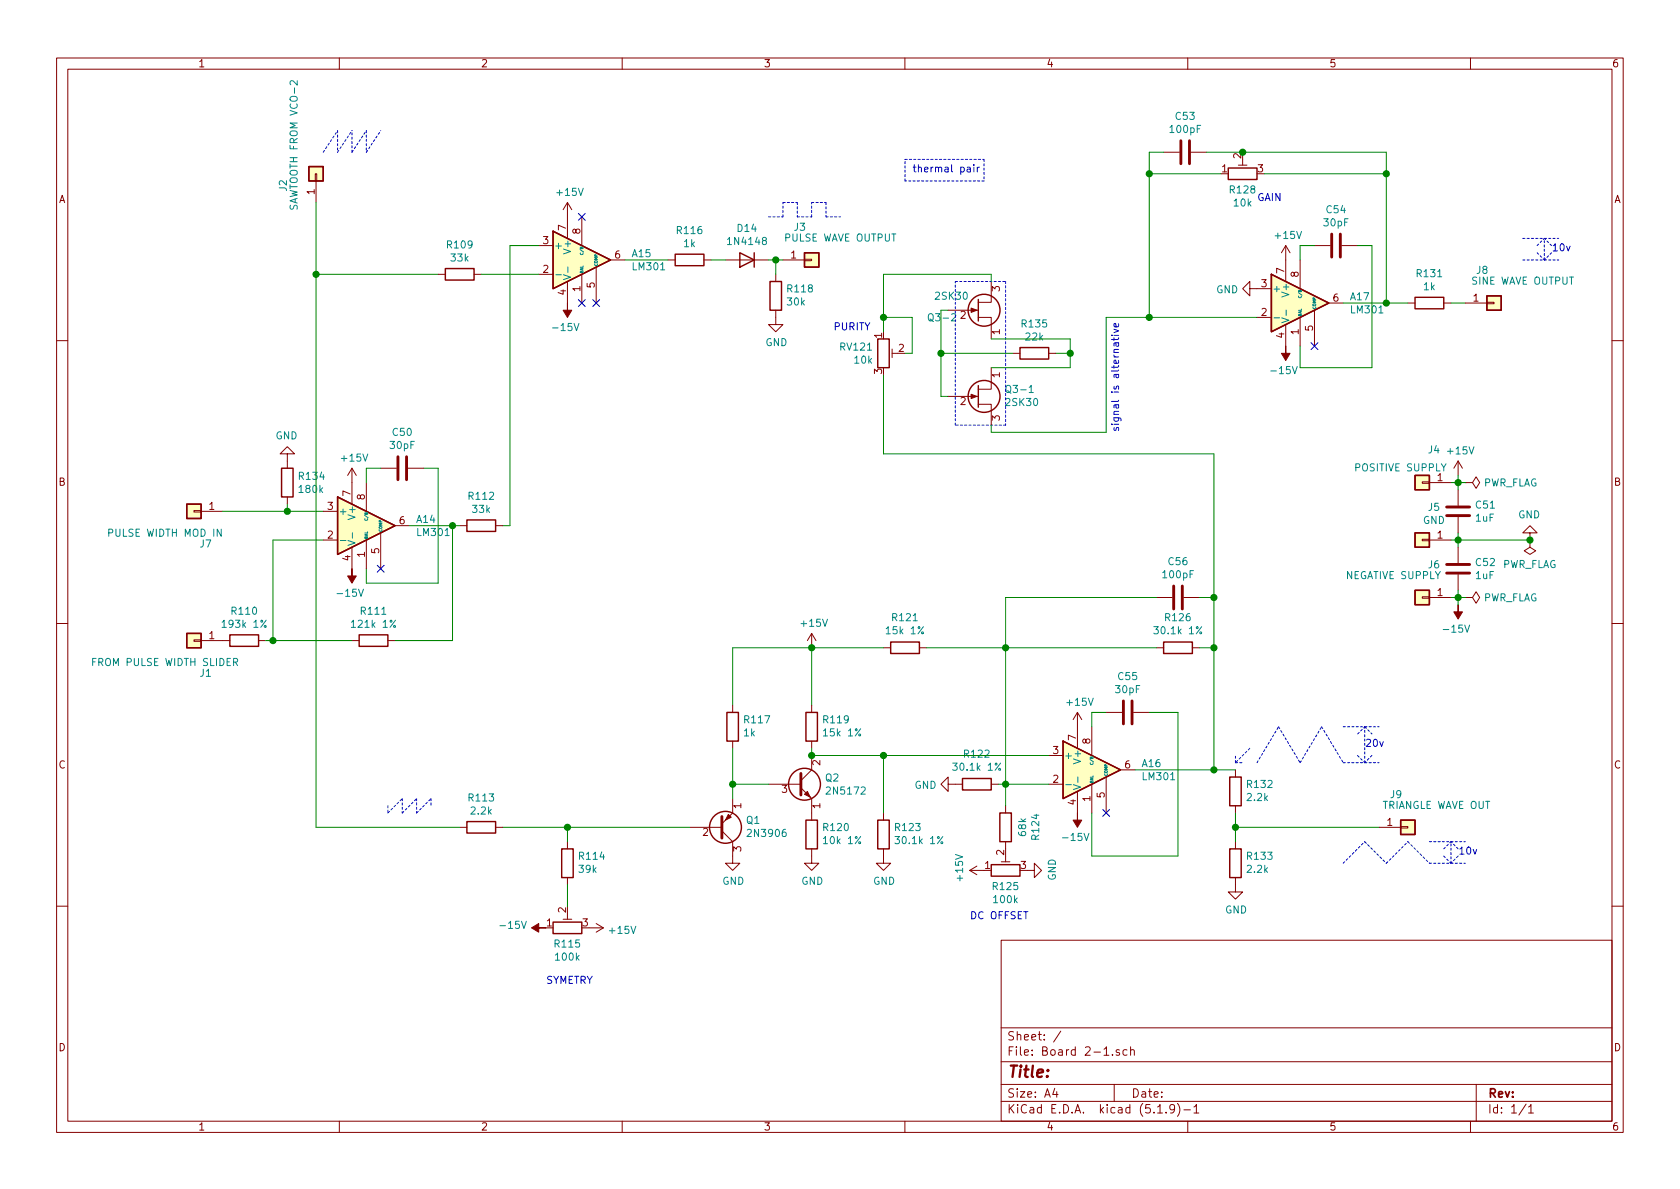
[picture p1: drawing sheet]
EESchema Schematic File Version 4
EELAYER 30 0
EELAYER END
$Descr A4 11693 8268
encoding utf-8
Sheet 1 1
Title ""
Date ""
Rev ""
Comp ""
Comment1 ""
Comment2 ""
Comment3 ""
Comment4 ""
$EndDescr
$Comp
L Amplifier_Operational:LM301 A15
U 1 1
P 4050 1800
F 0 "A15" H 4394 1846 50  0000 L CNN
F 1 "LM301" H 4394 1755 50  0000 L CNN
F 2 "" H 4100 1850 50  0001 C CNN
F 3 "http://www.ti.com/lit/ds/symlink/lm101a-n.pdf" H 4100 1950 50  0001 C CNN
	1    4050 1800
	1    0    0    -1  
$EndComp
$Comp
L Amplifier_Operational:LM301 A16
U 1 1
P 7600 5350
F 0 "A16" H 7944 5396 50  0000 L CNN
F 1 "LM301" H 7944 5305 50  0000 L CNN
F 2 "" H 7650 5400 50  0001 C CNN
F 3 "http://www.ti.com/lit/ds/symlink/lm101a-n.pdf" H 7650 5500 50  0001 C CNN
	1    7600 5350
	1    0    0    -1  
$EndComp
$Comp
L Amplifier_Operational:LM301 A17
U 1 1
P 9050 2100
F 0 "A17" H 9394 2146 50  0000 L CNN
F 1 "LM301" H 9394 2055 50  0000 L CNN
F 2 "" H 9100 2150 50  0001 C CNN
F 3 "http://www.ti.com/lit/ds/symlink/lm101a-n.pdf" H 9100 2250 50  0001 C CNN
	1    9050 2100
	1    0    0    -1  
$EndComp
$Comp
L Transistor_BJT:2N3906 Q1
U 1 1
P 5000 5750
F 0 "Q1" H 5190 5704 50  0000 L CNN
F 1 "2N3906" H 5190 5795 50  0000 L CNN
F 2 "Package_TO_SOT_THT:TO-92_Inline" H 5200 5675 50  0001 L CIN
F 3 "https://www.onsemi.com/pub/Collateral/2N3906-D.PDF" H 5000 5750 50  0001 L CNN
	1    5000 5750
	1    0    0    1   
$EndComp
$Comp
L Device:Q_NPN_ECB Q2
U 1 1
P 5550 5450
F 0 "Q2" H 5740 5496 50  0000 L CNN
F 1 "2N5172" H 5740 5405 50  0000 L CNN
F 2 "" H 5750 5550 50  0001 C CNN
F 3 "~" H 5550 5450 50  0001 C CNN
	1    5550 5450
	1    0    0    -1  
$EndComp
$Comp
L Device:Q_NJFET_SGD Q3-1
U 1 1
P 6800 2750
F 0 "Q3-1" H 6990 2704 50  0000 L CNN
F 1 "2SK30" H 6990 2795 50  0000 L CNN
F 2 "" H 7000 2850 50  0001 C CNN
F 3 "~" H 6800 2750 50  0001 C CNN
	1    6800 2750
	1    0    0    1   
$EndComp
$Comp
L Device:Q_NJFET_SGD Q3-2
U 1 1
P 6800 2150
F 0 "Q3-2" H 6450 2100 50  0000 L CNN
F 1 "2SK30" H 6500 2250 50  0000 L CNN
F 2 "" H 7000 2250 50  0001 C CNN
F 3 "~" H 6800 2150 50  0001 C CNN
	1    6800 2150
	1    0    0    -1  
$EndComp
$Comp
L Connector_Generic:Conn_01x01 J4
U 1 1
P 9900 3350
F 0 "J4" H 9818 3125 50  0000 C CNN
F 1 "POSITIVE SUPPLY" H 10050 3250 50  0000 C CNN
F 2 "" H 9900 3350 50  0001 C CNN
F 3 "~" H 9900 3350 50  0001 C CNN
	1    9900 3350
	-1   0    0    1   
$EndComp
$Comp
L Device:C C51
U 1 1
P 10150 3550
F 0 "C51" H 10265 3596 50  0000 L CNN
F 1 "1uF" H 10265 3505 50  0000 L CNN
F 2 "" H 10188 3400 50  0001 C CNN
F 3 "~" H 10150 3550 50  0001 C CNN
F 4 "electrolytic" H 10150 3550 50  0001 C CNN "Notes"
	1    10150 3550
	1    0    0    -1  
$EndComp
$Comp
L Connector_Generic:Conn_01x01 J5
U 1 1
P 9900 3750
F 0 "J5" H 9818 3525 50  0000 C CNN
F 1 "GND" H 9818 3616 50  0000 C CNN
F 2 "" H 9900 3750 50  0001 C CNN
F 3 "~" H 9900 3750 50  0001 C CNN
	1    9900 3750
	-1   0    0    1   
$EndComp
$Comp
L Device:C C52
U 1 1
P 10150 3950
F 0 "C52" H 10265 3996 50  0000 L CNN
F 1 "1uF" H 10265 3905 50  0000 L CNN
F 2 "" H 10188 3800 50  0001 C CNN
F 3 "~" H 10150 3950 50  0001 C CNN
F 4 "electrolytic" H 10150 3950 50  0001 C CNN "Notes"
	1    10150 3950
	1    0    0    -1  
$EndComp
$Comp
L Connector_Generic:Conn_01x01 J6
U 1 1
P 9900 4150
F 0 "J6" H 9818 3925 50  0000 C CNN
F 1 "NEGATIVE SUPPLY" H 10100 4000 50  0000 C CNN
F 2 "" H 9900 4150 50  0001 C CNN
F 3 "~" H 9900 4150 50  0001 C CNN
	1    9900 4150
	-1   0    0    1   
$EndComp
$Comp
L power:+15V #PWR0101
U 1 1
P 10150 3300
F 0 "#PWR0101" H 10150 3150 50  0001 C CNN
F 1 "+15V" H 10165 3473 50  0000 C CNN
F 2 "" H 10150 3300 50  0001 C CNN
F 3 "" H 10150 3300 50  0001 C CNN
	1    10150 3300
	1    0    0    -1  
$EndComp
$Comp
L power:-15V #PWR0102
U 1 1
P 10150 4200
F 0 "#PWR0102" H 10150 4300 50  0001 C CNN
F 1 "-15V" H 10165 4373 50  0000 C CNN
F 2 "" H 10150 4200 50  0001 C CNN
F 3 "" H 10150 4200 50  0001 C CNN
	1    10150 4200
	-1   0    0    1   
$EndComp
$Comp
L power:GND #PWR0103
U 1 1
P 10650 3750
F 0 "#PWR0103" H 10650 3500 50  0001 C CNN
F 1 "GND" H 10655 3577 50  0000 C CNN
F 2 "" H 10650 3750 50  0001 C CNN
F 3 "" H 10650 3750 50  0001 C CNN
	1    10650 3750
	-1   0    0    1   
$EndComp
$Comp
L power:PWR_FLAG #FLG0101
U 1 1
P 10200 3350
F 0 "#FLG0101" H 10200 3425 50  0001 C CNN
F 1 "PWR_FLAG" V 10200 3478 50  0000 L CNN
F 2 "" H 10200 3350 50  0001 C CNN
F 3 "~" H 10200 3350 50  0001 C CNN
	1    10200 3350
	0    1    1    0   
$EndComp
$Comp
L power:PWR_FLAG #FLG0102
U 1 1
P 10200 4150
F 0 "#FLG0102" H 10200 4225 50  0001 C CNN
F 1 "PWR_FLAG" V 10200 4278 50  0000 L CNN
F 2 "" H 10200 4150 50  0001 C CNN
F 3 "~" H 10200 4150 50  0001 C CNN
	1    10200 4150
	0    1    1    0   
$EndComp
$Comp
L power:PWR_FLAG #FLG0103
U 1 1
P 10650 3750
F 0 "#FLG0103" H 10650 3825 50  0001 C CNN
F 1 "PWR_FLAG" H 10650 3923 50  0000 C CNN
F 2 "" H 10650 3750 50  0001 C CNN
F 3 "~" H 10650 3750 50  0001 C CNN
	1    10650 3750
	-1   0    0    1   
$EndComp
Wire Wire Line
	10650 3750 10150 3750
Wire Wire Line
	10150 3750 10150 3700
Connection ~ 10650 3750
Wire Wire Line
	10150 3800 10150 3750
Connection ~ 10150 3750
Wire Wire Line
	10150 3750 10100 3750
Wire Wire Line
	10100 4150 10150 4150
Wire Wire Line
	10150 4150 10150 4100
Wire Wire Line
	10150 4150 10200 4150
Connection ~ 10150 4150
Wire Wire Line
	10150 4150 10150 4200
Wire Wire Line
	10100 3350 10150 3350
Wire Wire Line
	10150 3350 10150 3300
Wire Wire Line
	10150 3350 10200 3350
Connection ~ 10150 3350
Wire Wire Line
	10150 3350 10150 3400
$Comp
L power:GND #PWR0104
U 1 1
P 5100 5950
F 0 "#PWR0104" H 5100 5700 50  0001 C CNN
F 1 "GND" H 5105 5777 50  0000 C CNN
F 2 "" H 5100 5950 50  0001 C CNN
F 3 "" H 5100 5950 50  0001 C CNN
	1    5100 5950
	1    0    0    -1  
$EndComp
$Comp
L Device:R R113
U 1 1
P 3350 5750
F 0 "R113" V 3143 5750 50  0000 C CNN
F 1 "2.2k" V 3234 5750 50  0000 C CNN
F 2 "" V 3280 5750 50  0001 C CNN
F 3 "~" H 3350 5750 50  0001 C CNN
	1    3350 5750
	0    1    1    0   
$EndComp
$Comp
L Device:R R114
U 1 1
P 3950 6000
F 0 "R114" H 3880 5954 50  0000 R CNN
F 1 "39k" H 3880 6045 50  0000 R CNN
F 2 "" V 3880 6000 50  0001 C CNN
F 3 "~" H 3950 6000 50  0001 C CNN
	1    3950 6000
	-1   0    0    1   
$EndComp
$Comp
L Device:R_POT_TRIM R115
U 1 1
P 3950 6450
F 0 "R115" V 3835 6450 50  0000 C CNN
F 1 "100k" V 3744 6450 50  0000 C CNN
F 2 "" H 3950 6450 50  0001 C CNN
F 3 "~" H 3950 6450 50  0001 C CNN
	1    3950 6450
	0    -1   -1   0   
$EndComp
Wire Wire Line
	3950 6150 3950 6300
Wire Wire Line
	3200 5750 2200 5750
Wire Wire Line
	3500 5750 3950 5750
Wire Wire Line
	3950 5750 3950 5850
Wire Wire Line
	3950 5750 4800 5750
Connection ~ 3950 5750
Wire Notes Line
	2700 5600 2700 5650
Wire Notes Line
	2700 5650 2800 5550
Wire Notes Line
	2800 5550 2800 5650
Wire Notes Line
	2800 5650 2900 5550
Wire Notes Line
	2900 5650 3000 5550
Wire Notes Line
	2900 5550 2900 5650
Wire Notes Line
	3000 5550 3000 5600
Text Notes 3800 6850 0    50   ~ 0
SYMETRY
$Comp
L power:-15V #PWR0105
U 1 1
P 3800 6450
F 0 "#PWR0105" H 3800 6550 50  0001 C CNN
F 1 "-15V" V 3815 6578 50  0000 L CNN
F 2 "" H 3800 6450 50  0001 C CNN
F 3 "" H 3800 6450 50  0001 C CNN
	1    3800 6450
	0    -1   -1   0   
$EndComp
$Comp
L power:+15V #PWR0106
U 1 1
P 4100 6450
F 0 "#PWR0106" H 4100 6300 50  0001 C CNN
F 1 "+15V" V 4115 6578 50  0000 L CNN
F 2 "" H 4100 6450 50  0001 C CNN
F 3 "" H 4100 6450 50  0001 C CNN
	1    4100 6450
	0    1    1    0   
$EndComp
$Comp
L Device:R R120
U 1 1
P 5650 5800
F 0 "R120" H 5580 5754 50  0000 R CNN
F 1 "10k 1%" H 5580 5845 50  0000 R CNN
F 2 "" V 5580 5800 50  0001 C CNN
F 3 "~" H 5650 5800 50  0001 C CNN
	1    5650 5800
	-1   0    0    1   
$EndComp
$Comp
L power:GND #PWR0107
U 1 1
P 5650 5950
F 0 "#PWR0107" H 5650 5700 50  0001 C CNN
F 1 "GND" H 5655 5777 50  0000 C CNN
F 2 "" H 5650 5950 50  0001 C CNN
F 3 "" H 5650 5950 50  0001 C CNN
	1    5650 5950
	1    0    0    -1  
$EndComp
Wire Wire Line
	5350 5450 5100 5450
Wire Wire Line
	5100 5450 5100 5550
$Comp
L Device:R R119
U 1 1
P 5650 5050
F 0 "R119" H 5580 5004 50  0000 R CNN
F 1 "15k 1%" H 5580 5095 50  0000 R CNN
F 2 "" V 5580 5050 50  0001 C CNN
F 3 "~" H 5650 5050 50  0001 C CNN
	1    5650 5050
	-1   0    0    1   
$EndComp
Wire Wire Line
	5650 5200 5650 5250
$Comp
L Device:R R117
U 1 1
P 5100 5050
F 0 "R117" H 5030 5004 50  0000 R CNN
F 1 "1k" H 5030 5095 50  0000 R CNN
F 2 "" V 5030 5050 50  0001 C CNN
F 3 "~" H 5100 5050 50  0001 C CNN
	1    5100 5050
	-1   0    0    1   
$EndComp
Wire Wire Line
	5100 5200 5100 5450
Connection ~ 5100 5450
Wire Wire Line
	5100 4900 5100 4500
Wire Wire Line
	5100 4500 5650 4500
Wire Wire Line
	5650 4500 5650 4900
Wire Wire Line
	5650 4500 6150 4500
Connection ~ 5650 4500
Wire Wire Line
	5650 5250 6150 5250
Connection ~ 5650 5250
$Comp
L Device:R R123
U 1 1
P 6150 5800
F 0 "R123" H 6080 5754 50  0000 R CNN
F 1 "30.1k 1%" H 6080 5845 50  0000 R CNN
F 2 "" V 6080 5800 50  0001 C CNN
F 3 "~" H 6150 5800 50  0001 C CNN
	1    6150 5800
	-1   0    0    1   
$EndComp
$Comp
L power:GND #PWR0108
U 1 1
P 6150 5950
F 0 "#PWR0108" H 6150 5700 50  0001 C CNN
F 1 "GND" H 6155 5777 50  0000 C CNN
F 2 "" H 6150 5950 50  0001 C CNN
F 3 "" H 6150 5950 50  0001 C CNN
	1    6150 5950
	1    0    0    -1  
$EndComp
Wire Wire Line
	6150 5250 6150 5650
Wire Wire Line
	7300 5250 6150 5250
Connection ~ 6150 5250
$Comp
L Device:C C55
U 1 1
P 7850 4950
F 0 "C55" V 7598 4950 50  0000 C CNN
F 1 "30pF" V 7689 4950 50  0000 C CNN
F 2 "" H 7888 4800 50  0001 C CNN
F 3 "~" H 7850 4950 50  0001 C CNN
F 4 "ceramic" H 7850 4950 50  0001 C CNN "Notes"
	1    7850 4950
	0    1    1    0   
$EndComp
Wire Wire Line
	7600 5050 7600 4950
Wire Wire Line
	7600 4950 7700 4950
Wire Wire Line
	8000 4950 8200 4950
Wire Wire Line
	8200 4950 8200 5950
Wire Wire Line
	8200 5950 7600 5950
Wire Wire Line
	7600 5950 7600 5650
NoConn ~ 9150 2400
NoConn ~ 4150 2100
NoConn ~ 2650 3950
NoConn ~ 7700 5650
$Comp
L power:-15V #PWR0109
U 1 1
P 7500 5650
F 0 "#PWR0109" H 7500 5750 50  0001 C CNN
F 1 "-15V" H 7515 5823 50  0000 C CNN
F 2 "" H 7500 5650 50  0001 C CNN
F 3 "" H 7500 5650 50  0001 C CNN
	1    7500 5650
	-1   0    0    1   
$EndComp
$Comp
L power:-15V #PWR0110
U 1 1
P 3950 2100
F 0 "#PWR0110" H 3950 2200 50  0001 C CNN
F 1 "-15V" H 3965 2273 50  0000 C CNN
F 2 "" H 3950 2100 50  0001 C CNN
F 3 "" H 3950 2100 50  0001 C CNN
	1    3950 2100
	-1   0    0    1   
$EndComp
$Comp
L power:-15V #PWR0111
U 1 1
P 2450 3950
F 0 "#PWR0111" H 2450 4050 50  0001 C CNN
F 1 "-15V" H 2465 4123 50  0000 C CNN
F 2 "" H 2450 3950 50  0001 C CNN
F 3 "" H 2450 3950 50  0001 C CNN
	1    2450 3950
	-1   0    0    1   
$EndComp
$Comp
L power:-15V #PWR0112
U 1 1
P 8950 2400
F 0 "#PWR0112" H 8950 2500 50  0001 C CNN
F 1 "-15V" H 8965 2573 50  0000 C CNN
F 2 "" H 8950 2400 50  0001 C CNN
F 3 "" H 8950 2400 50  0001 C CNN
	1    8950 2400
	-1   0    0    1   
$EndComp
$Comp
L power:+15V #PWR0113
U 1 1
P 7500 5050
F 0 "#PWR0113" H 7500 4900 50  0001 C CNN
F 1 "+15V" H 7515 5223 50  0000 C CNN
F 2 "" H 7500 5050 50  0001 C CNN
F 3 "" H 7500 5050 50  0001 C CNN
	1    7500 5050
	1    0    0    -1  
$EndComp
$Comp
L power:+15V #PWR0114
U 1 1
P 2450 3350
F 0 "#PWR0114" H 2450 3200 50  0001 C CNN
F 1 "+15V" H 2465 3523 50  0000 C CNN
F 2 "" H 2450 3350 50  0001 C CNN
F 3 "" H 2450 3350 50  0001 C CNN
	1    2450 3350
	1    0    0    -1  
$EndComp
$Comp
L power:+15V #PWR0115
U 1 1
P 3950 1500
F 0 "#PWR0115" H 3950 1350 50  0001 C CNN
F 1 "+15V" H 3965 1673 50  0000 C CNN
F 2 "" H 3950 1500 50  0001 C CNN
F 3 "" H 3950 1500 50  0001 C CNN
	1    3950 1500
	1    0    0    -1  
$EndComp
$Comp
L power:+15V #PWR0116
U 1 1
P 8950 1800
F 0 "#PWR0116" H 8950 1650 50  0001 C CNN
F 1 "+15V" H 8965 1973 50  0000 C CNN
F 2 "" H 8950 1800 50  0001 C CNN
F 3 "" H 8950 1800 50  0001 C CNN
	1    8950 1800
	1    0    0    -1  
$EndComp
$Comp
L power:+15V #PWR0117
U 1 1
P 5650 4500
F 0 "#PWR0117" H 5650 4350 50  0001 C CNN
F 1 "+15V" H 5665 4673 50  0000 C CNN
F 2 "" H 5650 4500 50  0001 C CNN
F 3 "" H 5650 4500 50  0001 C CNN
	1    5650 4500
	1    0    0    -1  
$EndComp
$Comp
L Device:R R121
U 1 1
P 6300 4500
F 0 "R121" V 6507 4500 50  0000 C CNN
F 1 "15k 1%" V 6416 4500 50  0000 C CNN
F 2 "" V 6230 4500 50  0001 C CNN
F 3 "~" H 6300 4500 50  0001 C CNN
	1    6300 4500
	0    -1   -1   0   
$EndComp
$Comp
L Device:R R126
U 1 1
P 8200 4500
F 0 "R126" V 8407 4500 50  0000 C CNN
F 1 "30.1k 1%" V 8316 4500 50  0000 C CNN
F 2 "" V 8130 4500 50  0001 C CNN
F 3 "~" H 8200 4500 50  0001 C CNN
	1    8200 4500
	0    -1   -1   0   
$EndComp
$Comp
L Device:C C56
U 1 1
P 8200 4150
F 0 "C56" V 7948 4150 50  0000 C CNN
F 1 "100pF" V 8039 4150 50  0000 C CNN
F 2 "" H 8238 4000 50  0001 C CNN
F 3 "~" H 8200 4150 50  0001 C CNN
F 4 "ceramic" H 8200 4150 50  0001 C CNN "Notes"
	1    8200 4150
	0    1    1    0   
$EndComp
Wire Wire Line
	8350 4150 8450 4150
Wire Wire Line
	8450 4150 8450 4500
Wire Wire Line
	8450 4500 8350 4500
Wire Wire Line
	8450 4500 8450 5350
Wire Wire Line
	8450 5350 7900 5350
Connection ~ 8450 4500
Wire Wire Line
	8450 5350 8600 5350
Connection ~ 8450 5350
Wire Wire Line
	8050 4500 7000 4500
Wire Wire Line
	7000 4500 7000 4150
Wire Wire Line
	7000 4150 8050 4150
Wire Wire Line
	6450 4500 7000 4500
Connection ~ 7000 4500
$Comp
L Device:R R122
U 1 1
P 6800 5450
F 0 "R122" V 7007 5450 50  0000 C CNN
F 1 "30.1k 1%" V 6916 5450 50  0000 C CNN
F 2 "" V 6730 5450 50  0001 C CNN
F 3 "~" H 6800 5450 50  0001 C CNN
	1    6800 5450
	0    -1   -1   0   
$EndComp
Wire Wire Line
	6950 5450 7000 5450
Wire Wire Line
	7000 4500 7000 5450
Connection ~ 7000 5450
Wire Wire Line
	7000 5450 7300 5450
$Comp
L power:GND #PWR0118
U 1 1
P 6650 5450
F 0 "#PWR0118" H 6650 5200 50  0001 C CNN
F 1 "GND" V 6655 5322 50  0000 R CNN
F 2 "" H 6650 5450 50  0001 C CNN
F 3 "" H 6650 5450 50  0001 C CNN
	1    6650 5450
	0    1    1    0   
$EndComp
$Comp
L Device:R R132
U 1 1
P 8600 5500
F 0 "R132" H 8530 5454 50  0000 R CNN
F 1 "2.2k" H 8530 5545 50  0000 R CNN
F 2 "" V 8530 5500 50  0001 C CNN
F 3 "~" H 8600 5500 50  0001 C CNN
	1    8600 5500
	-1   0    0    1   
$EndComp
$Comp
L Device:R R133
U 1 1
P 8600 6000
F 0 "R133" H 8530 5954 50  0000 R CNN
F 1 "2.2k" H 8530 6045 50  0000 R CNN
F 2 "" V 8530 6000 50  0001 C CNN
F 3 "~" H 8600 6000 50  0001 C CNN
	1    8600 6000
	-1   0    0    1   
$EndComp
$Comp
L power:GND #PWR0119
U 1 1
P 8600 6150
F 0 "#PWR0119" H 8600 5900 50  0001 C CNN
F 1 "GND" H 8605 5977 50  0000 C CNN
F 2 "" H 8600 6150 50  0001 C CNN
F 3 "" H 8600 6150 50  0001 C CNN
	1    8600 6150
	1    0    0    -1  
$EndComp
Wire Wire Line
	8600 5650 8600 5750
Wire Wire Line
	8600 5750 9600 5750
Wire Wire Line
	8600 5750 8600 5850
Connection ~ 8600 5750
Wire Notes Line
	8750 5300 8900 5050
Wire Notes Line
	8900 5050 9050 5300
Wire Notes Line
	9050 5300 9200 5050
Wire Notes Line
	9200 5050 9350 5300
Wire Notes Line
	9350 5050 9600 5050
Wire Notes Line
	9350 5300 9600 5300
Wire Notes Line
	9450 5100 9500 5050
Wire Notes Line
	9500 5050 9550 5100
Wire Notes Line
	9550 5250 9500 5300
Wire Notes Line
	9450 5250 9500 5300
Wire Notes Line
	9500 5300 9500 5050
Text Notes 9500 5200 0    50   ~ 0
20v
Wire Notes Line
	9350 6000 9500 5850
Wire Notes Line
	9500 5850 9650 6000
Wire Notes Line
	9650 6000 9800 5850
Wire Notes Line
	9800 5850 9950 6000
Wire Notes Line
	9950 5850 10200 5850
Wire Notes Line
	9950 6000 10200 6000
Wire Notes Line
	10150 5950 10100 6000
Wire Notes Line
	10050 5950 10100 6000
Wire Notes Line
	10100 6000 10100 5850
Text Notes 10150 5950 0    50   ~ 0
10v
Wire Notes Line
	10050 5900 10100 5850
Wire Notes Line
	10150 5900 10100 5850
Wire Notes Line
	8700 5200 8600 5300
Wire Notes Line
	8600 5300 8600 5250
Wire Notes Line
	8600 5300 8650 5300
$Comp
L Connector_Generic:Conn_01x01 J9
U 1 1
P 9800 5750
F 0 "J9" H 9718 5525 50  0000 C CNN
F 1 "TRIANGLE WAVE OUT" H 10000 5600 50  0000 C CNN
F 2 "" H 9800 5750 50  0001 C CNN
F 3 "~" H 9800 5750 50  0001 C CNN
	1    9800 5750
	1    0    0    1   
$EndComp
Wire Wire Line
	8450 4150 8450 3150
Connection ~ 8450 4150
$Comp
L Amplifier_Operational:LM301 A14
U 1 1
P 2550 3650
F 0 "A14" H 2894 3696 50  0000 L CNN
F 1 "LM301" H 2894 3605 50  0000 L CNN
F 2 "" H 2600 3700 50  0001 C CNN
F 3 "http://www.ti.com/lit/ds/symlink/lm101a-n.pdf" H 2600 3800 50  0001 C CNN
	1    2550 3650
	1    0    0    -1  
$EndComp
Wire Wire Line
	6600 2150 6550 2150
Wire Wire Line
	6550 2150 6550 2450
Wire Wire Line
	6550 2750 6600 2750
$Comp
L Device:R R135
U 1 1
P 7200 2450
F 0 "R135" V 6993 2450 50  0000 C CNN
F 1 "22k" V 7084 2450 50  0000 C CNN
F 2 "" V 7130 2450 50  0001 C CNN
F 3 "~" H 7200 2450 50  0001 C CNN
	1    7200 2450
	0    1    1    0   
$EndComp
Wire Wire Line
	7050 2450 6550 2450
Connection ~ 6550 2450
Wire Wire Line
	6550 2450 6550 2750
Wire Wire Line
	6900 2350 7450 2350
Wire Wire Line
	7450 2350 7450 2450
Wire Wire Line
	7450 2450 7350 2450
Wire Wire Line
	6900 2550 7450 2550
Wire Wire Line
	7450 2550 7450 2450
Connection ~ 7450 2450
Wire Wire Line
	6900 1900 6150 1900
Wire Wire Line
	6150 1900 6150 2200
$Comp
L Device:R_POT_TRIM RV121
U 1 1
P 6150 2450
F 0 "RV121" H 6080 2496 50  0000 R CNN
F 1 "10k" H 6080 2405 50  0000 R CNN
F 2 "" H 6150 2450 50  0001 C CNN
F 3 "~" H 6150 2450 50  0001 C CNN
	1    6150 2450
	1    0    0    -1  
$EndComp
Wire Wire Line
	6300 2450 6350 2450
Wire Wire Line
	6350 2450 6350 2200
Wire Wire Line
	6350 2200 6150 2200
Connection ~ 6150 2200
Wire Wire Line
	6150 2200 6150 2300
Text Notes 5800 2300 0    50   ~ 0
PURITY
Wire Wire Line
	6150 2600 6150 3150
Wire Wire Line
	6150 3150 8450 3150
Wire Wire Line
	6900 2950 6900 3000
Wire Wire Line
	6900 3000 7700 3000
Wire Wire Line
	7700 3000 7700 2200
Text Notes 7800 3000 1    50   ~ 0
signal is alternative
Wire Notes Line
	7000 1950 7000 2950
Wire Notes Line
	7000 2950 6650 2950
Wire Notes Line
	6650 2950 6650 1950
Wire Notes Line
	6650 1950 7000 1950
Wire Wire Line
	6900 1900 6900 1950
Text Notes 6350 1200 0    50   ~ 0
thermal pair
Wire Notes Line
	6300 1100 6850 1100
Wire Notes Line
	6850 1100 6850 1250
Wire Notes Line
	6850 1250 6300 1250
Wire Notes Line
	6300 1250 6300 1100
Wire Wire Line
	7700 2200 8000 2200
$Comp
L Connector_Generic:Conn_01x01 J8
U 1 1
P 10400 2100
F 0 "J8" H 10318 1875 50  0000 C CNN
F 1 "SINE WAVE OUTPUT" H 10600 1950 50  0000 C CNN
F 2 "" H 10400 2100 50  0001 C CNN
F 3 "~" H 10400 2100 50  0001 C CNN
	1    10400 2100
	1    0    0    1   
$EndComp
$Comp
L Device:R R131
U 1 1
P 9950 2100
F 0 "R131" V 9743 2100 50  0000 C CNN
F 1 "1k" V 9834 2100 50  0000 C CNN
F 2 "" V 9880 2100 50  0001 C CNN
F 3 "~" H 9950 2100 50  0001 C CNN
	1    9950 2100
	0    1    1    0   
$EndComp
Wire Wire Line
	10100 2100 10200 2100
Wire Notes Line
	10600 1650 10850 1650
Wire Notes Line
	10600 1800 10850 1800
Wire Notes Line
	10800 1750 10750 1800
Wire Notes Line
	10700 1750 10750 1800
Wire Notes Line
	10750 1800 10750 1650
Text Notes 10800 1750 0    50   ~ 0
10v
Wire Notes Line
	10700 1700 10750 1650
Wire Notes Line
	10800 1700 10750 1650
$Comp
L Device:C C54
U 1 1
P 9300 1700
F 0 "C54" V 9048 1700 50  0000 C CNN
F 1 "30pF" V 9139 1700 50  0000 C CNN
F 2 "" H 9338 1550 50  0001 C CNN
F 3 "~" H 9300 1700 50  0001 C CNN
F 4 "ceramic" H 9300 1700 50  0001 C CNN "Notes"
	1    9300 1700
	0    1    1    0   
$EndComp
Wire Wire Line
	9050 1800 9050 1700
Wire Wire Line
	9050 1700 9150 1700
Wire Wire Line
	9450 1700 9550 1700
Wire Wire Line
	9550 1700 9550 2550
Wire Wire Line
	9550 2550 9050 2550
Wire Wire Line
	9050 2550 9050 2400
Wire Wire Line
	9350 2100 9650 2100
$Comp
L Device:R_POT_TRIM R128
U 1 1
P 8650 1200
F 0 "R128" V 8535 1200 50  0000 C CNN
F 1 "10k" V 8444 1200 50  0000 C CNN
F 2 "" H 8650 1200 50  0001 C CNN
F 3 "~" H 8650 1200 50  0001 C CNN
	1    8650 1200
	0    -1   -1   0   
$EndComp
Text Notes 8750 1400 0    50   ~ 0
GAIN
$Comp
L Device:C C53
U 1 1
P 8250 1050
F 0 "C53" V 7998 1050 50  0000 C CNN
F 1 "100pF" V 8089 1050 50  0000 C CNN
F 2 "" H 8288 900 50  0001 C CNN
F 3 "~" H 8250 1050 50  0001 C CNN
F 4 "ceramic" H 8250 1050 50  0001 C CNN "Notes"
	1    8250 1050
	0    1    1    0   
$EndComp
Wire Wire Line
	8100 1050 8000 1050
Wire Wire Line
	8000 1050 8000 1200
Connection ~ 8000 2200
Wire Wire Line
	8000 2200 8750 2200
$Comp
L power:GND #PWR0120
U 1 1
P 8750 2000
F 0 "#PWR0120" H 8750 1750 50  0001 C CNN
F 1 "GND" V 8755 1872 50  0000 R CNN
F 2 "" H 8750 2000 50  0001 C CNN
F 3 "" H 8750 2000 50  0001 C CNN
	1    8750 2000
	0    1    1    0   
$EndComp
Wire Wire Line
	8500 1200 8000 1200
Connection ~ 8000 1200
Wire Wire Line
	8000 1200 8000 2200
Wire Wire Line
	8400 1050 8650 1050
Wire Wire Line
	8650 1050 9650 1050
Wire Wire Line
	9650 1050 9650 1200
Connection ~ 8650 1050
Connection ~ 9650 2100
Wire Wire Line
	9650 2100 9800 2100
Wire Wire Line
	8800 1200 9650 1200
Connection ~ 9650 1200
Wire Wire Line
	9650 1200 9650 2100
$Comp
L Diode:1N4148 D14
U 1 1
P 5200 1800
F 0 "D14" H 5200 1583 50  0000 C CNN
F 1 "1N4148" H 5200 1674 50  0000 C CNN
F 2 "Diode_THT:D_DO-35_SOD27_P7.62mm_Horizontal" H 5200 1625 50  0001 C CNN
F 3 "https://assets.nexperia.com/documents/data-sheet/1N4148_1N4448.pdf" H 5200 1800 50  0001 C CNN
	1    5200 1800
	-1   0    0    1   
$EndComp
$Comp
L Device:R R116
U 1 1
P 4800 1800
F 0 "R116" V 4593 1800 50  0000 C CNN
F 1 "1k" V 4684 1800 50  0000 C CNN
F 2 "" V 4730 1800 50  0001 C CNN
F 3 "~" H 4800 1800 50  0001 C CNN
	1    4800 1800
	0    1    1    0   
$EndComp
$Comp
L Device:C C50
U 1 1
P 2800 3250
F 0 "C50" V 2548 3250 50  0000 C CNN
F 1 "30pF" V 2639 3250 50  0000 C CNN
F 2 "" H 2838 3100 50  0001 C CNN
F 3 "~" H 2800 3250 50  0001 C CNN
F 4 "ceramic" H 2800 3250 50  0001 C CNN "Notes"
	1    2800 3250
	0    1    1    0   
$EndComp
Wire Wire Line
	2650 3250 2550 3250
Wire Wire Line
	2550 3250 2550 3350
Wire Wire Line
	2950 3250 3050 3250
Wire Wire Line
	3050 3250 3050 4050
Wire Wire Line
	3050 4050 2550 4050
Wire Wire Line
	2550 4050 2550 3950
Wire Wire Line
	4350 1800 4650 1800
Wire Wire Line
	4950 1800 5050 1800
$Comp
L Connector_Generic:Conn_01x01 J3
U 1 1
P 5650 1800
F 0 "J3" H 5568 1575 50  0000 C CNN
F 1 "PULSE WAVE OUTPUT" H 5850 1650 50  0000 C CNN
F 2 "" H 5650 1800 50  0001 C CNN
F 3 "~" H 5650 1800 50  0001 C CNN
	1    5650 1800
	1    0    0    1   
$EndComp
Wire Wire Line
	5350 1800 5400 1800
Wire Wire Line
	5400 1800 5400 1900
Connection ~ 5400 1800
Wire Wire Line
	5400 1800 5450 1800
$Comp
L Device:R R118
U 1 1
P 5400 2050
F 0 "R118" H 5330 2004 50  0000 R CNN
F 1 "30k" H 5330 2095 50  0000 R CNN
F 2 "" V 5330 2050 50  0001 C CNN
F 3 "~" H 5400 2050 50  0001 C CNN
	1    5400 2050
	-1   0    0    1   
$EndComp
$Comp
L power:GND #PWR0121
U 1 1
P 5400 2200
F 0 "#PWR0121" H 5400 1950 50  0001 C CNN
F 1 "GND" H 5405 2027 50  0000 C CNN
F 2 "" H 5400 2200 50  0001 C CNN
F 3 "" H 5400 2200 50  0001 C CNN
	1    5400 2200
	1    0    0    -1  
$EndComp
Wire Notes Line
	5350 1500 5450 1500
Wire Notes Line
	5450 1500 5450 1400
Wire Notes Line
	5450 1400 5550 1400
Wire Notes Line
	5550 1400 5550 1500
Wire Notes Line
	5550 1500 5650 1500
Wire Notes Line
	5650 1500 5650 1400
Wire Notes Line
	5650 1400 5750 1400
Wire Notes Line
	5750 1400 5750 1500
Wire Notes Line
	5750 1500 5850 1500
NoConn ~ 4050 2100
NoConn ~ 4050 1500
$Comp
L Connector_Generic:Conn_01x01 J2
U 1 1
P 2200 1200
F 0 "J2" H 2118 975 50  0000 C CNN
F 1 "SAWTOOTH FROM VCO-2" H 2400 1050 50  0000 C CNN
F 2 "" H 2200 1200 50  0001 C CNN
F 3 "~" H 2200 1200 50  0001 C CNN
	1    2200 1200
	0    1    -1   0   
$EndComp
Wire Notes Line
	2250 1050 2350 900 
Wire Notes Line
	2350 900  2350 1050
Wire Notes Line
	2350 1050 2450 900 
Wire Notes Line
	2450 1050 2450 900 
Wire Notes Line
	2450 1050 2550 900 
Wire Notes Line
	2550 900  2550 1050
Wire Notes Line
	2550 1050 2650 900 
Wire Wire Line
	3350 1900 3750 1900
$Comp
L Device:R R109
U 1 1
P 3200 1900
F 0 "R109" V 2993 1900 50  0000 C CNN
F 1 "33k" V 3084 1900 50  0000 C CNN
F 2 "" V 3130 1900 50  0001 C CNN
F 3 "~" H 3200 1900 50  0001 C CNN
	1    3200 1900
	0    1    1    0   
$EndComp
$Comp
L Device:R R112
U 1 1
P 3350 3650
F 0 "R112" V 3143 3650 50  0000 C CNN
F 1 "33k" V 3234 3650 50  0000 C CNN
F 2 "" V 3280 3650 50  0001 C CNN
F 3 "~" H 3350 3650 50  0001 C CNN
	1    3350 3650
	0    1    1    0   
$EndComp
Wire Wire Line
	2850 3650 3150 3650
Wire Wire Line
	3500 3650 3550 3650
Wire Wire Line
	3550 3650 3550 1700
Wire Wire Line
	3550 1700 3750 1700
$Comp
L Device:R R134
U 1 1
P 2000 3350
F 0 "R134" H 2070 3396 50  0000 L CNN
F 1 "180k" H 2070 3305 50  0000 L CNN
F 2 "" V 1930 3350 50  0001 C CNN
F 3 "~" H 2000 3350 50  0001 C CNN
	1    2000 3350
	1    0    0    -1  
$EndComp
$Comp
L power:GND #PWR0122
U 1 1
P 2000 3200
F 0 "#PWR0122" H 2000 2950 50  0001 C CNN
F 1 "GND" H 2005 3027 50  0000 C CNN
F 2 "" H 2000 3200 50  0001 C CNN
F 3 "" H 2000 3200 50  0001 C CNN
	1    2000 3200
	-1   0    0    1   
$EndComp
Wire Wire Line
	2000 3500 2000 3550
Wire Wire Line
	2000 3550 2250 3550
Wire Wire Line
	2000 3550 1550 3550
Connection ~ 2000 3550
$Comp
L Connector_Generic:Conn_01x01 J7
U 1 1
P 1350 3550
F 0 "J7" H 1268 3325 50  0000 C CNN
F 1 "PULSE WIDTH MOD IN" H 1550 3400 50  0000 C CNN
F 2 "" H 1350 3550 50  0001 C CNN
F 3 "~" H 1350 3550 50  0001 C CNN
	1    1350 3550
	-1   0    0    -1  
$EndComp
$Comp
L Connector_Generic:Conn_01x01 J1
U 1 1
P 1350 4450
F 0 "J1" H 1268 4225 50  0000 C CNN
F 1 "FROM PULSE WIDTH SLIDER" H 1550 4300 50  0000 C CNN
F 2 "" H 1350 4450 50  0001 C CNN
F 3 "~" H 1350 4450 50  0001 C CNN
	1    1350 4450
	-1   0    0    -1  
$EndComp
$Comp
L Device:R R110
U 1 1
P 1700 4450
F 0 "R110" V 1493 4450 50  0000 C CNN
F 1 "193k 1%" V 1584 4450 50  0000 C CNN
F 2 "" V 1630 4450 50  0001 C CNN
F 3 "~" H 1700 4450 50  0001 C CNN
	1    1700 4450
	0    1    1    0   
$EndComp
Wire Wire Line
	1850 4450 1900 4450
Wire Wire Line
	1900 4450 1900 3750
Wire Wire Line
	1900 3750 2250 3750
$Comp
L Device:R R111
U 1 1
P 2600 4450
F 0 "R111" V 2393 4450 50  0000 C CNN
F 1 "121k 1%" V 2484 4450 50  0000 C CNN
F 2 "" V 2530 4450 50  0001 C CNN
F 3 "~" H 2600 4450 50  0001 C CNN
	1    2600 4450
	0    1    1    0   
$EndComp
Connection ~ 1900 4450
Wire Wire Line
	1900 4450 2450 4450
Wire Wire Line
	2750 4450 3150 4450
Wire Wire Line
	3150 3650 3150 4450
Connection ~ 3150 3650
Wire Wire Line
	3150 3650 3200 3650
Wire Wire Line
	2200 1400 2200 1900
Wire Wire Line
	2200 1900 3050 1900
Connection ~ 2200 1900
Wire Wire Line
	2200 1900 2200 5750
$Comp
L Device:R R124
U 1 1
P 7000 5750
F 0 "R124" V 7207 5750 50  0000 C CNN
F 1 "68k" V 7116 5750 50  0000 C CNN
F 2 "" V 6930 5750 50  0001 C CNN
F 3 "~" H 7000 5750 50  0001 C CNN
	1    7000 5750
	1    0    0    -1  
$EndComp
Wire Wire Line
	7000 5600 7000 5450
$Comp
L Device:R_POT_TRIM R125
U 1 1
P 7000 6050
F 0 "R125" V 6885 6050 50  0000 C CNN
F 1 "100k" V 6794 6050 50  0000 C CNN
F 2 "" H 7000 6050 50  0001 C CNN
F 3 "~" H 7000 6050 50  0001 C CNN
	1    7000 6050
	0    -1   -1   0   
$EndComp
$Comp
L power:+15V #PWR?
U 1 1
P 6850 6050
F 0 "#PWR?" H 6850 5900 50  0001 C CNN
F 1 "+15V" H 6865 6223 50  0000 C CNN
F 2 "" H 6850 6050 50  0001 C CNN
F 3 "" H 6850 6050 50  0001 C CNN
	1    6850 6050
	0    -1   -1   0   
$EndComp
$Comp
L power:GND #PWR?
U 1 1
P 7150 6050
F 0 "#PWR?" H 7150 5800 50  0001 C CNN
F 1 "GND" H 7155 5877 50  0000 C CNN
F 2 "" H 7150 6050 50  0001 C CNN
F 3 "" H 7150 6050 50  0001 C CNN
	1    7150 6050
	0    -1   -1   0   
$EndComp
Text Notes 6750 6400 0    50   ~ 0
DC OFFSET
$EndSCHEMATC
